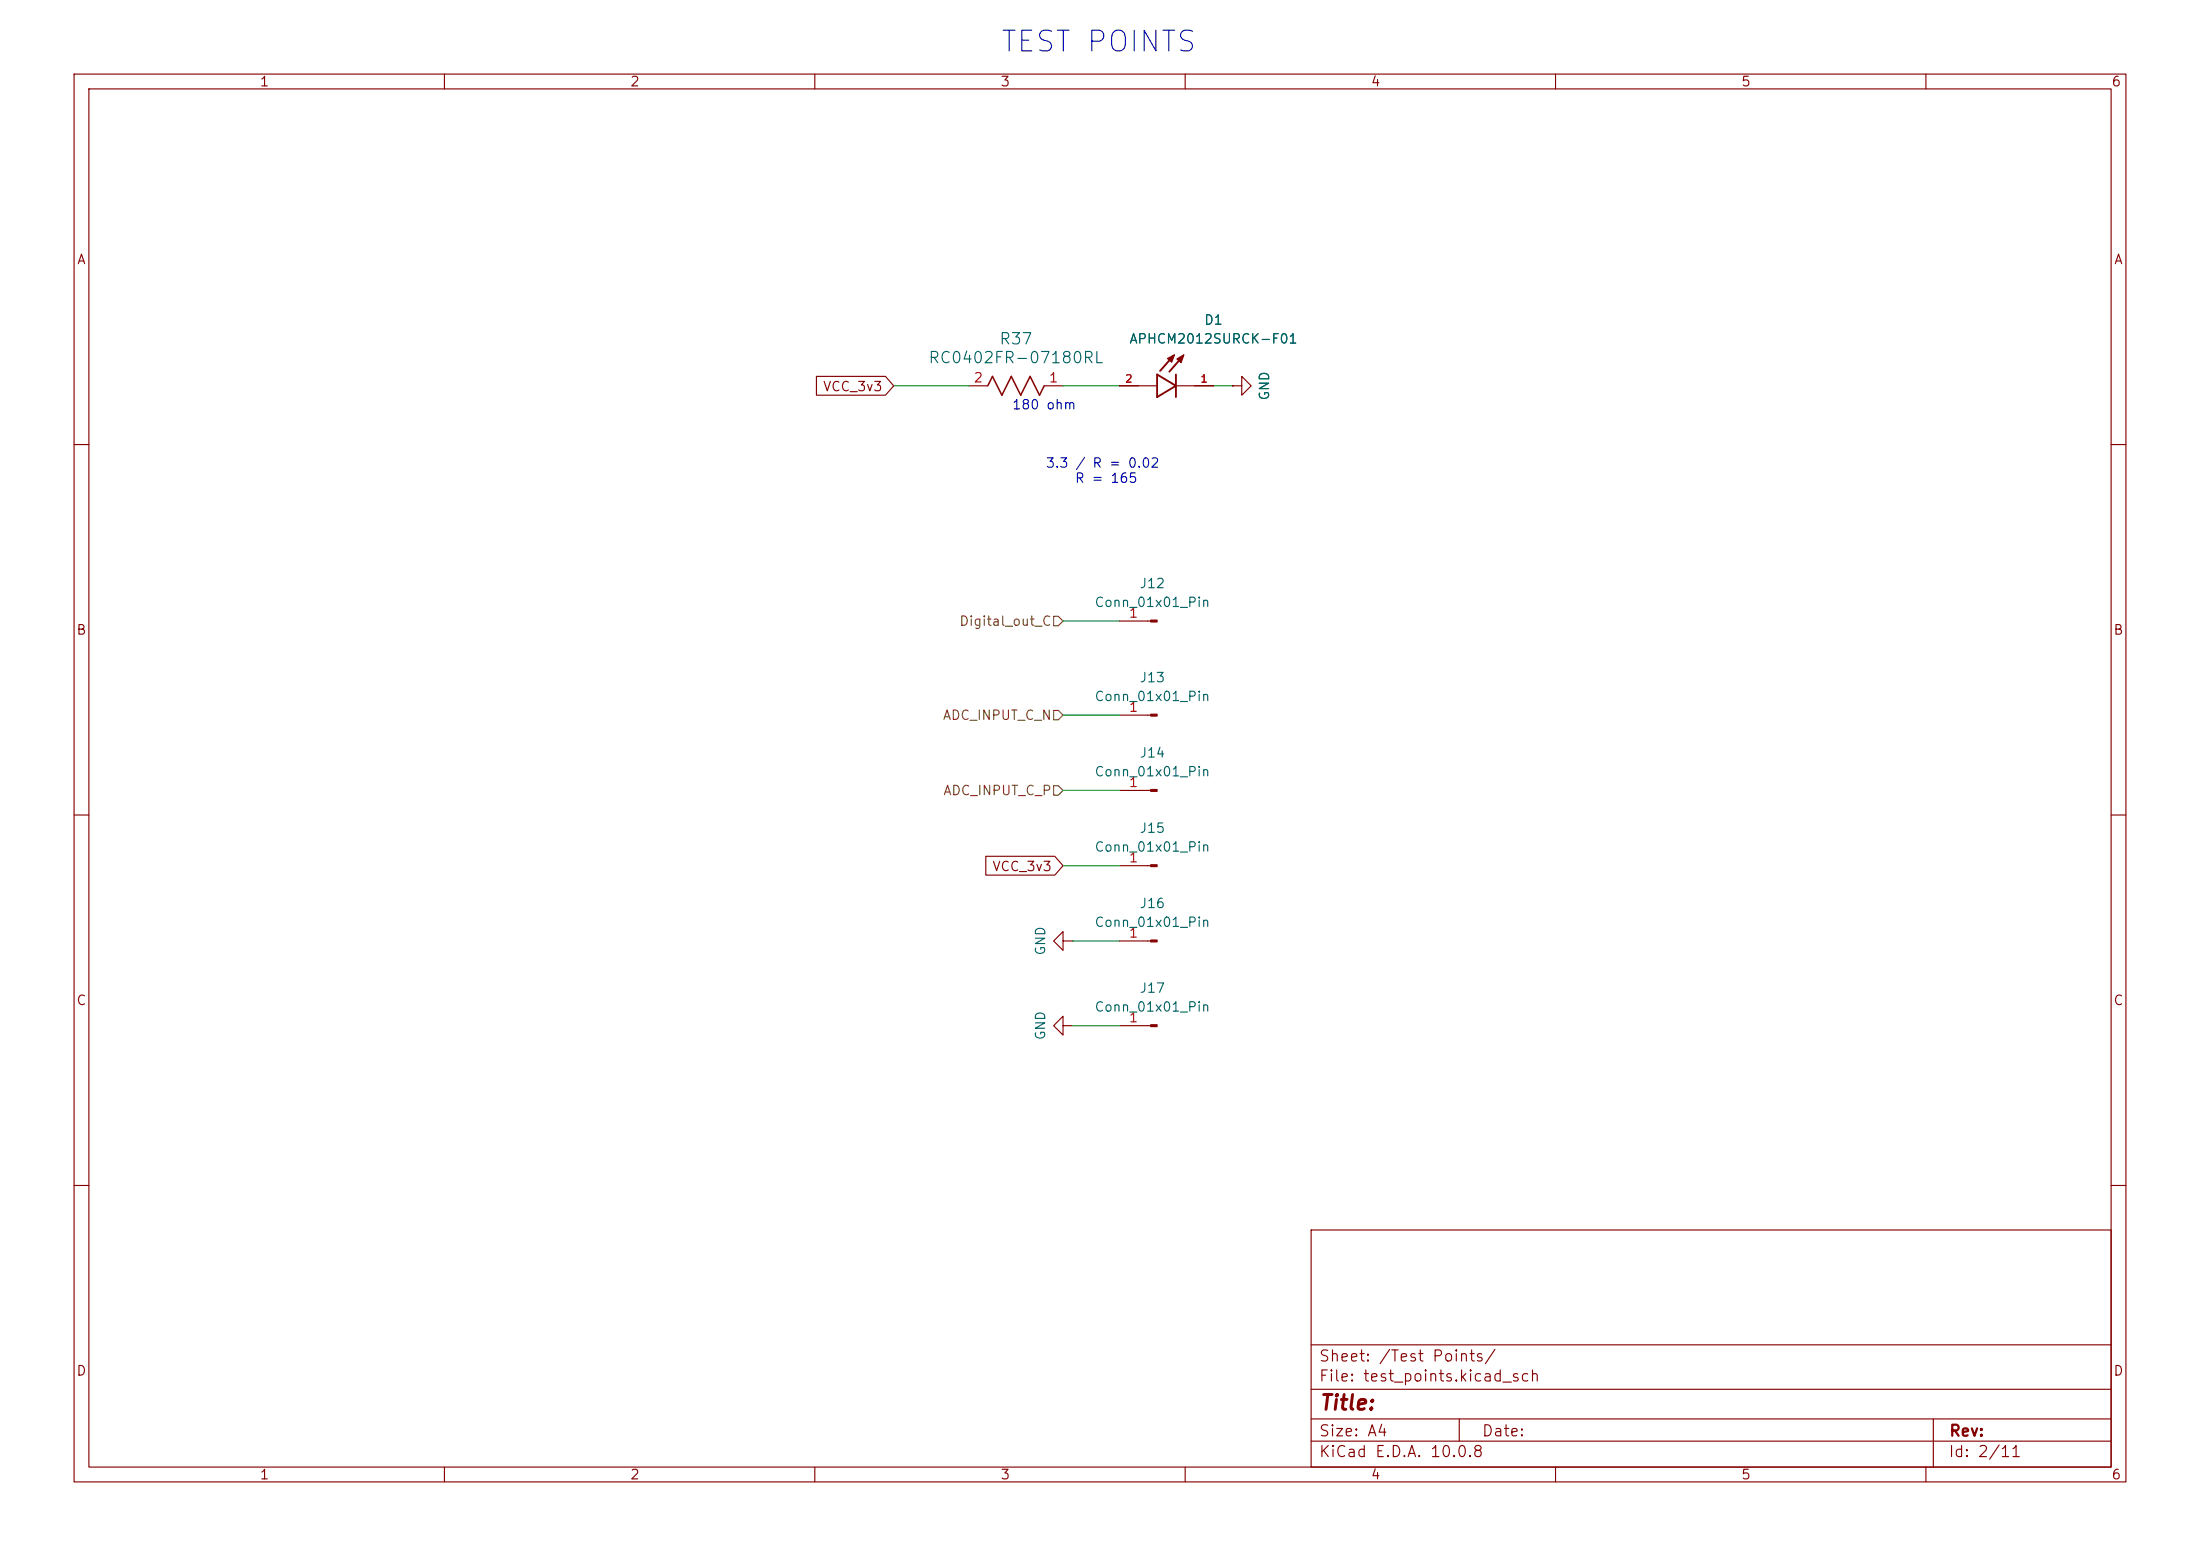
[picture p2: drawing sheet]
(kicad_sch
 (version 20260306)
 (generator "eeschema")
 (generator_version "10.0")
 (paper "A4")
 (lib_symbols
  (symbol "APHCM2012SURCK-F01:APHCM2012SURCK-F01"
   (pin_names
    (offset 1.016)) (exclude_from_sim no) (in_bom yes) (on_board yes)
   (in_pos_files yes)
   (duplicate_pin_numbers_are_jumpers no)
   (property "Reference" "D" (at -3.0988 4.4958 0) (show_name no) (do_not_autoplace no) (effects (font (size 1.27 1.27)) (justify left bottom)))
   (property "Value" "APHCM2012SURCK-F01" (at -3.556 -3.302 0) (show_name no) (do_not_autoplace no) (effects (font (size 1.27 1.27)) (justify left bottom)))
   (property "Footprint" "parts:LED_APHCM2012SURCK-F01" (at 0 0 0) (show_name no) (do_not_autoplace no) (hide yes) (effects (font (size 1.27 1.27)) (justify bottom)))
   (property "Datasheet" "https://s3.amazonaws.com/snapeda/datasheet/APHCM2012SURCK-F01_Kingbright.pdf" (at 0 0 0) (show_name no) (do_not_autoplace no) (hide yes) (effects (font (size 1.27 1.27)) (justify bottom)))
   (property "Description" "Red 630nm LED Indication - Discrete 1.95V 0805 (2012 Metric)" (at 0 0 0) (show_name no) (do_not_autoplace no) (hide yes) (effects (font (size 1.27 1.27)) (justify bottom)))
   (property "DATASHEET_URL" "https://s3.amazonaws.com/snapeda/datasheet/APHCM2012SURCK-F01_Kingbright.pdf" (at 0 0 0) (show_name no) (do_not_autoplace no) (hide yes) (effects (font (size 1.27 1.27)) (justify bottom)))
   (property "MANUFACTURER" "Kingbright" (at 0 0 0) (show_name no) (do_not_autoplace no) (hide yes) (effects (font (size 1.27 1.27)) (justify bottom)))
   (property "MAXIMUM_PACKAGE_HEIGHT" "0.4mm" (at 0 0 0) (show_name no) (do_not_autoplace no) (hide yes) (effects (font (size 1.27 1.27)) (justify bottom)))
   (property "MPN" "APHCM2012SURCK-F01" (at 0 0 0) (show_name no) (do_not_autoplace no) (hide yes) (effects (font (size 1.27 1.27)) (justify bottom)))
   (property "PARTREV" "V.10A" (at 0 0 0) (show_name no) (do_not_autoplace no) (hide yes) (effects (font (size 1.27 1.27)) (justify bottom)))
   (property "SOURCE_URL" "https://www.snapeda.com/parts/APHCM2012SURCK-F01/Kingbright/view-part/" (at 0 0 0) (show_name no) (do_not_autoplace no) (hide yes) (effects (font (size 1.27 1.27)) (justify bottom)))
   (property "STANDARD" "Manufacturer Recommendations" (at 0 0 0) (show_name no) (do_not_autoplace no) (hide yes) (effects (font (size 1.27 1.27)) (justify bottom)))
   (symbol "APHCM2012SURCK-F01_0_0"
    (polyline (pts (xy -2.54 1.524) (xy -2.54 -1.524)) (stroke (width 0.254) (type default)) (fill (type none)))
    (polyline (pts (xy -2.54 0) (xy -5.08 0)) (stroke (width 0.1524) (type default)) (fill (type none)))
    (polyline (pts (xy -2.54 -1.524) (xy 0 0)) (stroke (width 0.254) (type default)) (fill (type none)))
    (polyline (pts (xy -1.143 3.683) (xy -0.5715 3.175) (xy -0.1905 4.191) (xy -1.143 3.683)) (stroke (width 0.1524) (type default)) (fill (type outline)))
    (polyline (pts (xy -0.3556 4.0386) (xy -2.1336 2.0066)) (stroke (width 0.254) (type default)) (fill (type none)))
    (polyline (pts (xy 0 1.524) (xy 0 0)) (stroke (width 0.254) (type default)) (fill (type none)))
    (polyline (pts (xy 0 0) (xy -2.54 1.524)) (stroke (width 0.254) (type default)) (fill (type none)))
    (polyline (pts (xy 0 0) (xy 0 -1.524)) (stroke (width 0.254) (type default)) (fill (type none)))
    (polyline (pts (xy 0.127 3.6195) (xy 0.6985 3.1115) (xy 1.0795 4.191) (xy 0.127 3.6195)) (stroke (width 0.1524) (type default)) (fill (type outline)))
    (polyline (pts (xy 0.889 3.937) (xy -0.889 1.905)) (stroke (width 0.254) (type default)) (fill (type none)))
    (polyline (pts (xy 2.54 0) (xy 0 0)) (stroke (width 0.1524) (type default)) (fill (type none)))
    (pin passive line (at 5.08 0 180) (length 2.54) (name "" (effects (font (size 1.016 1.016)))) (number "1" (effects (font (size 1.016 1.016)))))
    (pin passive line (at -7.62 0 0) (length 2.54) (name "" (effects (font (size 1.016 1.016)))) (number "2" (effects (font (size 1.016 1.016))))))
   (embedded_fonts no))
  (symbol "RC0402FR_07180RL:RC0402FR-07180RL"
   (body_styles demorgan)
   (pin_names
    (offset 0.254)) (exclude_from_sim no) (in_bom yes) (on_board yes)
   (in_pos_files yes)
   (duplicate_pin_numbers_are_jumpers no)
   (property "Reference" "R" (at 5.715 3.81 0) (show_name no) (do_not_autoplace no) (effects (font (size 1.524 1.524))))
   (property "Value" "RC0402FR-07180RL" (at 6.35 -3.81 0) (show_name no) (do_not_autoplace no) (effects (font (size 1.524 1.524))))
   (property "Footprint" "parts:RC0402FR_07180RL" (at 0 0 0) (show_name no) (do_not_autoplace no) (hide yes) (effects (font (size 1.27 1.27)
    (italic yes))))
   (property "Datasheet" "RC0402FR-07180RL" (at 0 0 0) (show_name no) (do_not_autoplace no) (hide yes) (effects (font (size 1.27 1.27)
    (italic yes))))
   (property "Description" "" (at 0 0 0) (show_name no) (do_not_autoplace no) (hide yes) (effects (font (size 1.27 1.27))))
   (symbol "RC0402FR-07180RL_1_1"
    (polyline (pts (xy 2.54 0) (xy 3.175 1.27)) (stroke (width 0.2032) (type default)) (fill (type none)))
    (polyline (pts (xy 3.175 1.27) (xy 4.445 -1.27)) (stroke (width 0.2032) (type default)) (fill (type none)))
    (polyline (pts (xy 4.445 -1.27) (xy 5.715 1.27)) (stroke (width 0.2032) (type default)) (fill (type none)))
    (polyline (pts (xy 5.715 1.27) (xy 6.985 -1.27)) (stroke (width 0.2032) (type default)) (fill (type none)))
    (polyline (pts (xy 6.985 -1.27) (xy 8.255 1.27)) (stroke (width 0.2032) (type default)) (fill (type none)))
    (polyline (pts (xy 8.255 1.27) (xy 9.525 -1.27)) (stroke (width 0.2032) (type default)) (fill (type none)))
    (polyline (pts (xy 9.525 -1.27) (xy 10.16 0)) (stroke (width 0.2032) (type default)) (fill (type none)))
    (pin unspecified line (at 12.7 0 180) (length 2.54) (name "" (effects (font (size 1.27 1.27)))) (number "1" (effects (font (size 1.27 1.27)))))
    (pin unspecified line (at 0 0 0) (length 2.54) (name "" (effects (font (size 1.27 1.27)))) (number "2" (effects (font (size 1.27 1.27))))))
   (symbol "RC0402FR-07180RL_1_2"
    (polyline (pts (xy -1.27 8.255) (xy 1.27 9.525)) (stroke (width 0.2032) (type default)) (fill (type none)))
    (polyline (pts (xy -1.27 5.715) (xy 1.27 6.985)) (stroke (width 0.2032) (type default)) (fill (type none)))
    (polyline (pts (xy -1.27 3.175) (xy 1.27 4.445)) (stroke (width 0.2032) (type default)) (fill (type none)))
    (polyline (pts (xy 0 2.54) (xy -1.27 3.175)) (stroke (width 0.2032) (type default)) (fill (type none)))
    (polyline (pts (xy 1.27 9.525) (xy 0 10.16)) (stroke (width 0.2032) (type default)) (fill (type none)))
    (polyline (pts (xy 1.27 6.985) (xy -1.27 8.255)) (stroke (width 0.2032) (type default)) (fill (type none)))
    (polyline (pts (xy 1.27 4.445) (xy -1.27 5.715)) (stroke (width 0.2032) (type default)) (fill (type none)))
    (pin unspecified line (at 0 12.7 270) (length 2.54) (name "" (effects (font (size 1.27 1.27)))) (number "1" (effects (font (size 1.27 1.27)))))
    (pin unspecified line (at 0 0 90) (length 2.54) (name "" (effects (font (size 1.27 1.27)))) (number "2" (effects (font (size 1.27 1.27))))))
   (embedded_fonts no))
  (symbol "old_parts:Conn_01x01_Pin"
   (pin_names
    (offset 1.016) (hide yes)) (exclude_from_sim no) (in_bom yes) (on_board yes)
   (in_pos_files yes)
   (duplicate_pin_numbers_are_jumpers no)
   (property "Reference" "J" (at 0 2.54 0) (show_name no) (do_not_autoplace no) (effects (font (size 1.27 1.27))))
   (property "Value" "Conn_01x01_Pin" (at 0 -2.54 0) (show_name no) (do_not_autoplace no) (effects (font (size 1.27 1.27))))
   (property "Footprint" "" (at 0 0 0) (show_name no) (do_not_autoplace no) (hide yes) (effects (font (size 1.27 1.27))))
   (property "Datasheet" "" (at 0 0 0) (show_name no) (do_not_autoplace no) (hide yes) (effects (font (size 1.27 1.27))))
   (property "Description" "Generic connector, single row, 01x01, script generated" (at 0 0 0) (show_name no) (do_not_autoplace no) (hide yes) (effects (font (size 1.27 1.27))))
   (property "ki_locked" "" (at 0 0 0) (show_name no) (do_not_autoplace no) (effects (font (size 1.27 1.27))))
   (symbol "Conn_01x01_Pin_1_1"
    (rectangle (start 0.8636 0.127) (end 0 -0.127) (stroke (width 0.1524) (type default)) (fill (type outline)))
    (polyline (pts (xy 1.27 0) (xy 0.8636 0)) (stroke (width 0.1524) (type default)) (fill (type none)))
    (pin passive line (at 5.08 0 180) (length 3.81) (name "Pin_1" (effects (font (size 1.27 1.27)))) (number "1" (effects (font (size 1.27 1.27))))))
   (embedded_fonts no))
  (symbol "power:GND"
   (power global)
   (pin_numbers (hide yes))
   (pin_names
    (offset 0) (hide yes)) (exclude_from_sim no) (in_bom yes) (on_board yes)
   (in_pos_files yes)
   (duplicate_pin_numbers_are_jumpers no)
   (property "Reference" "#PWR" (at 0 -6.35 0) (show_name no) (do_not_autoplace no) (hide yes) (effects (font (size 1.27 1.27))))
   (property "Value" "GND" (at 0 -3.81 0) (show_name no) (do_not_autoplace no) (effects (font (size 1.27 1.27))))
   (property "Footprint" "" (at 0 0 0) (show_name no) (do_not_autoplace no) (hide yes) (effects (font (size 1.27 1.27))))
   (property "Datasheet" "" (at 0 0 0) (show_name no) (do_not_autoplace no) (hide yes) (effects (font (size 1.27 1.27))))
   (property "Description" "Power symbol creates a global label with name \"GND\" , ground" (at 0 0 0) (show_name no) (do_not_autoplace no) (hide yes) (effects (font (size 1.27 1.27))))
   (symbol "GND_0_1"
    (polyline (pts (xy 0 0) (xy 0 -1.27) (xy 1.27 -1.27) (xy 0 -2.54) (xy -1.27 -1.27) (xy 0 -1.27)) (stroke (width 0) (type default)) (fill (type none))))
   (symbol "GND_1_1"
    (pin power_in line (at 0 0 270) (length 0) (name "" (effects (font (size 1.27 1.27)))) (number "1" (effects (font (size 1.27 1.27))))))
   (embedded_fonts no)))
 (text "180 ohm"
  (exclude_from_sim no)
  (at 140.97 54.864 0)
  (effects (font (size 1.27 1.27))))
 (text "3.3 / R = 0.02 \nR = 165"
  (exclude_from_sim no)
  (at 149.352 63.754 0)
  (effects (font (size 1.27 1.27))))
 (text "TEST POINTS"
  (exclude_from_sim no)
  (at 148.336 5.842 0)
  (effects (font (size 2.794 2.794))))
 (wire
  (pts (xy 144.78 127) (xy 151.13 127))
  (stroke (width 0) (type default)))
 (wire
  (pts (xy 143.51 52.07) (xy 151.13 52.07))
  (stroke (width 0) (type default)))
 (wire
  (pts (xy 143.51 96.52) (xy 151.13 96.52))
  (stroke (width 0) (type default)))
 (wire
  (pts (xy 163.83 52.07) (xy 166.37 52.07))
  (stroke (width 0) (type default)))
 (wire
  (pts (xy 143.51 106.68) (xy 151.13 106.68))
  (stroke (width 0) (type default)))
 (wire
  (pts (xy 120.65 52.07) (xy 130.81 52.07))
  (stroke (width 0) (type default)))
 (wire
  (pts (xy 144.78 138.43) (xy 151.13 138.43))
  (stroke (width 0) (type default)))
 (wire
  (pts (xy 143.51 83.82) (xy 151.13 83.82))
  (stroke (width 0) (type default)))
 (wire
  (pts (xy 143.51 116.84) (xy 151.13 116.84))
  (stroke (width 0) (type default)))
 (global_label "VCC_3v3"
  (shape input)
  (at 120.65 52.07 180)
  (fields_autoplaced yes)
  (effects (font (size 1.27 1.27)) (justify right))
  (property "Intersheetrefs" "${INTERSHEET_REFS}" (at 109.682 52.07 0) (hide yes) (show_name no) (do_not_autoplace no) (effects (font (size 1.27 1.27)) (justify right))))
 (global_label "VCC_3v3"
  (shape input)
  (at 143.51 116.84 180)
  (fields_autoplaced yes)
  (effects (font (size 1.27 1.27)) (justify right))
  (property "Intersheetrefs" "${INTERSHEET_REFS}" (at 132.542 116.84 0) (hide yes) (show_name no) (do_not_autoplace no) (effects (font (size 1.27 1.27)) (justify right))))
 (hierarchical_label "ADC_INPUT_C_N"
  (shape input)
  (at 143.51 96.52 180)
  (effects (font (size 1.27 1.27)) (justify right)))
 (hierarchical_label "Digital_out_C"
  (shape input)
  (at 143.51 83.82 180)
  (effects (font (size 1.27 1.27)) (justify right)))
 (hierarchical_label "ADC_INPUT_C_P"
  (shape input)
  (at 143.51 106.68 180)
  (effects (font (size 1.27 1.27)) (justify right)))
 (symbol
  (lib_id "old_parts:Conn_01x01_Pin")
  (at 156.21 138.43 180)
  (unit 1)
  (body_style 1)
  (exclude_from_sim no)
  (in_bom yes)
  (on_board yes)
  (in_pos_files yes)
  (dnp no)
  (fields_autoplaced yes)
  (property "Reference" "J17" (at 155.575 133.35 0) (show_name no) (do_not_autoplace no) (effects (font (size 1.27 1.27))))
  (property "Value" "Conn_01x01_Pin" (at 155.575 135.89 0) (show_name no) (do_not_autoplace no) (effects (font (size 1.27 1.27))))
  (property "Footprint" "parts:PinHeader_1x01_P2.54mm_Vertical_small_keepout" (at 156.21 138.43 0) (hide yes) (show_name no) (do_not_autoplace no) (effects (font (size 1.27 1.27))))
  (property "Datasheet" "" (at 156.21 138.43 0) (hide yes) (show_name no) (do_not_autoplace no) (effects (font (size 1.27 1.27))))
  (property "Description" "Generic connector, single row, 01x01, script generated" (at 156.21 138.43 0) (hide yes) (show_name no) (do_not_autoplace no) (effects (font (size 1.27 1.27))))
  (pin "1"))
 (symbol
  (lib_id "old_parts:Conn_01x01_Pin")
  (at 156.21 127 180)
  (unit 1)
  (body_style 1)
  (exclude_from_sim no)
  (in_bom yes)
  (on_board yes)
  (in_pos_files yes)
  (dnp no)
  (fields_autoplaced yes)
  (property "Reference" "J16" (at 155.575 121.92 0) (show_name no) (do_not_autoplace no) (effects (font (size 1.27 1.27))))
  (property "Value" "Conn_01x01_Pin" (at 155.575 124.46 0) (show_name no) (do_not_autoplace no) (effects (font (size 1.27 1.27))))
  (property "Footprint" "parts:PinHeader_1x01_P2.54mm_Vertical_small_keepout" (at 156.21 127 0) (hide yes) (show_name no) (do_not_autoplace no) (effects (font (size 1.27 1.27))))
  (property "Datasheet" "" (at 156.21 127 0) (hide yes) (show_name no) (do_not_autoplace no) (effects (font (size 1.27 1.27))))
  (property "Description" "Generic connector, single row, 01x01, script generated" (at 156.21 127 0) (hide yes) (show_name no) (do_not_autoplace no) (effects (font (size 1.27 1.27))))
  (pin "1"))
 (symbol
  (lib_id "power:GND")
  (at 166.37 52.07 90)
  (unit 1)
  (body_style 1)
  (exclude_from_sim no)
  (in_bom yes)
  (on_board yes)
  (in_pos_files yes)
  (dnp no)
  (property "Reference" "#PWR026" (at 172.72 52.07 0) (hide yes) (show_name no) (do_not_autoplace no) (effects (font (size 1.27 1.27))))
  (property "Value" "GND" (at 170.688 50.038 0) (show_name no) (do_not_autoplace no) (effects (font (size 1.27 1.27)) (justify right)))
  (property "Footprint" "" (at 166.37 52.07 0) (hide yes) (show_name no) (do_not_autoplace no) (effects (font (size 1.27 1.27))))
  (property "Datasheet" "" (at 166.37 52.07 0) (hide yes) (show_name no) (do_not_autoplace no) (effects (font (size 1.27 1.27))))
  (property "Description" "Power symbol creates a global label with name \"GND\" , ground" (at 166.37 52.07 0) (hide yes) (show_name no) (do_not_autoplace no) (effects (font (size 1.27 1.27))))
  (pin "1"))
 (symbol
  (lib_id "old_parts:Conn_01x01_Pin")
  (at 156.21 96.52 180)
  (unit 1)
  (body_style 1)
  (exclude_from_sim no)
  (in_bom yes)
  (on_board yes)
  (in_pos_files yes)
  (dnp no)
  (fields_autoplaced yes)
  (property "Reference" "J13" (at 155.575 91.44 0) (show_name no) (do_not_autoplace no) (effects (font (size 1.27 1.27))))
  (property "Value" "Conn_01x01_Pin" (at 155.575 93.98 0) (show_name no) (do_not_autoplace no) (effects (font (size 1.27 1.27))))
  (property "Footprint" "parts:test_pad" (at 156.21 96.52 0) (hide yes) (show_name no) (do_not_autoplace no) (effects (font (size 1.27 1.27))))
  (property "Datasheet" "" (at 156.21 96.52 0) (hide yes) (show_name no) (do_not_autoplace no) (effects (font (size 1.27 1.27))))
  (property "Description" "Generic connector, single row, 01x01, script generated" (at 156.21 96.52 0) (hide yes) (show_name no) (do_not_autoplace no) (effects (font (size 1.27 1.27))))
  (pin "1"))
 (symbol
  (lib_id "old_parts:Conn_01x01_Pin")
  (at 156.21 83.82 180)
  (unit 1)
  (body_style 1)
  (exclude_from_sim no)
  (in_bom yes)
  (on_board yes)
  (in_pos_files yes)
  (dnp no)
  (fields_autoplaced yes)
  (property "Reference" "J12" (at 155.575 78.74 0) (show_name no) (do_not_autoplace no) (effects (font (size 1.27 1.27))))
  (property "Value" "Conn_01x01_Pin" (at 155.575 81.28 0) (show_name no) (do_not_autoplace no) (effects (font (size 1.27 1.27))))
  (property "Footprint" "parts:test_pad" (at 156.21 83.82 0) (hide yes) (show_name no) (do_not_autoplace no) (effects (font (size 1.27 1.27))))
  (property "Datasheet" "" (at 156.21 83.82 0) (hide yes) (show_name no) (do_not_autoplace no) (effects (font (size 1.27 1.27))))
  (property "Description" "Generic connector, single row, 01x01, script generated" (at 156.21 83.82 0) (hide yes) (show_name no) (do_not_autoplace no) (effects (font (size 1.27 1.27))))
  (pin "1"))
 (symbol
  (lib_id "power:GND")
  (at 144.78 127 270)
  (unit 1)
  (body_style 1)
  (exclude_from_sim no)
  (in_bom yes)
  (on_board yes)
  (in_pos_files yes)
  (dnp no)
  (property "Reference" "#PWR025" (at 138.43 127 0) (hide yes) (show_name no) (do_not_autoplace no) (effects (font (size 1.27 1.27))))
  (property "Value" "GND" (at 140.462 129.032 0) (show_name no) (do_not_autoplace no) (effects (font (size 1.27 1.27)) (justify right)))
  (property "Footprint" "" (at 144.78 127 0) (hide yes) (show_name no) (do_not_autoplace no) (effects (font (size 1.27 1.27))))
  (property "Datasheet" "" (at 144.78 127 0) (hide yes) (show_name no) (do_not_autoplace no) (effects (font (size 1.27 1.27))))
  (property "Description" "Power symbol creates a global label with name \"GND\" , ground" (at 144.78 127 0) (hide yes) (show_name no) (do_not_autoplace no) (effects (font (size 1.27 1.27))))
  (pin "1"))
 (symbol
  (lib_id "RC0402FR_07180RL:RC0402FR-07180RL")
  (at 130.81 52.07 0)
  (unit 1)
  (body_style 1)
  (exclude_from_sim no)
  (in_bom yes)
  (on_board yes)
  (in_pos_files yes)
  (dnp no)
  (fields_autoplaced yes)
  (property "Reference" "R37" (at 137.16 45.72 0) (show_name no) (do_not_autoplace no) (effects (font (size 1.524 1.524))))
  (property "Value" "RC0402FR-07180RL" (at 137.16 48.26 0) (show_name no) (do_not_autoplace no) (effects (font (size 1.524 1.524))))
  (property "Footprint" "parts:RC0402FR_07180RL" (at 130.81 52.07 0) (hide yes) (show_name no) (do_not_autoplace no) (effects (font (size 1.27 1.27)
    (italic yes))))
  (property "Datasheet" "RC0402FR-07180RL" (at 130.81 52.07 0) (hide yes) (show_name no) (do_not_autoplace no) (effects (font (size 1.27 1.27)
    (italic yes))))
  (property "Description" "" (at 130.81 52.07 0) (hide yes) (show_name no) (do_not_autoplace no) (effects (font (size 1.27 1.27))))
  (pin "1")
  (pin "2"))
 (symbol
  (lib_id "old_parts:Conn_01x01_Pin")
  (at 156.21 106.68 180)
  (unit 1)
  (body_style 1)
  (exclude_from_sim no)
  (in_bom yes)
  (on_board yes)
  (in_pos_files yes)
  (dnp no)
  (fields_autoplaced yes)
  (property "Reference" "J14" (at 155.575 101.6 0) (show_name no) (do_not_autoplace no) (effects (font (size 1.27 1.27))))
  (property "Value" "Conn_01x01_Pin" (at 155.575 104.14 0) (show_name no) (do_not_autoplace no) (effects (font (size 1.27 1.27))))
  (property "Footprint" "parts:test_pad" (at 156.21 106.68 0) (hide yes) (show_name no) (do_not_autoplace no) (effects (font (size 1.27 1.27))))
  (property "Datasheet" "" (at 156.21 106.68 0) (hide yes) (show_name no) (do_not_autoplace no) (effects (font (size 1.27 1.27))))
  (property "Description" "Generic connector, single row, 01x01, script generated" (at 156.21 106.68 0) (hide yes) (show_name no) (do_not_autoplace no) (effects (font (size 1.27 1.27))))
  (pin "1"))
 (symbol
  (lib_id "old_parts:Conn_01x01_Pin")
  (at 156.21 116.84 180)
  (unit 1)
  (body_style 1)
  (exclude_from_sim no)
  (in_bom yes)
  (on_board yes)
  (in_pos_files yes)
  (dnp no)
  (fields_autoplaced yes)
  (property "Reference" "J15" (at 155.575 111.76 0) (show_name no) (do_not_autoplace no) (effects (font (size 1.27 1.27))))
  (property "Value" "Conn_01x01_Pin" (at 155.575 114.3 0) (show_name no) (do_not_autoplace no) (effects (font (size 1.27 1.27))))
  (property "Footprint" "parts:PinHeader_1x01_P2.54mm_Vertical_small_keepout" (at 156.21 116.84 0) (hide yes) (show_name no) (do_not_autoplace no) (effects (font (size 1.27 1.27))))
  (property "Datasheet" "" (at 156.21 116.84 0) (hide yes) (show_name no) (do_not_autoplace no) (effects (font (size 1.27 1.27))))
  (property "Description" "Generic connector, single row, 01x01, script generated" (at 156.21 116.84 0) (hide yes) (show_name no) (do_not_autoplace no) (effects (font (size 1.27 1.27))))
  (pin "1"))
 (symbol
  (lib_id "APHCM2012SURCK-F01:APHCM2012SURCK-F01")
  (at 158.75 52.07 0)
  (unit 1)
  (body_style 1)
  (exclude_from_sim no)
  (in_bom yes)
  (on_board yes)
  (in_pos_files yes)
  (dnp no)
  (property "Reference" "D1" (at 163.83 43.18 0) (show_name no) (do_not_autoplace no) (effects (font (size 1.27 1.27))))
  (property "Value" "APHCM2012SURCK-F01" (at 163.83 45.72 0) (show_name no) (do_not_autoplace no) (effects (font (size 1.27 1.27))))
  (property "Footprint" "parts:LED_APHCM2012SURCK-F01" (at 158.75 52.07 0) (hide yes) (show_name no) (do_not_autoplace no) (effects (font (size 1.27 1.27)) (justify bottom)))
  (property "Datasheet" "https://s3.amazonaws.com/snapeda/datasheet/APHCM2012SURCK-F01_Kingbright.pdf" (at 158.75 52.07 0) (hide yes) (show_name no) (do_not_autoplace no) (effects (font (size 1.27 1.27)) (justify bottom)))
  (property "Description" "Red 630nm LED Indication - Discrete 1.95V 0805 (2012 Metric)" (at 158.75 52.07 0) (hide yes) (show_name no) (do_not_autoplace no) (effects (font (size 1.27 1.27)) (justify bottom)))
  (property "DATASHEET_URL" "https://s3.amazonaws.com/snapeda/datasheet/APHCM2012SURCK-F01_Kingbright.pdf" (at 158.75 52.07 0) (hide yes) (show_name no) (do_not_autoplace no) (effects (font (size 1.27 1.27)) (justify bottom)))
  (property "MANUFACTURER" "Kingbright" (at 158.75 52.07 0) (hide yes) (show_name no) (do_not_autoplace no) (effects (font (size 1.27 1.27)) (justify bottom)))
  (property "MAXIMUM_PACKAGE_HEIGHT" "0.4mm" (at 158.75 52.07 0) (hide yes) (show_name no) (do_not_autoplace no) (effects (font (size 1.27 1.27)) (justify bottom)))
  (property "MPN" "APHCM2012SURCK-F01" (at 158.75 52.07 0) (hide yes) (show_name no) (do_not_autoplace no) (effects (font (size 1.27 1.27)) (justify bottom)))
  (property "PARTREV" "V.10A" (at 158.75 52.07 0) (hide yes) (show_name no) (do_not_autoplace no) (effects (font (size 1.27 1.27)) (justify bottom)))
  (property "SOURCE_URL" "https://www.snapeda.com/parts/APHCM2012SURCK-F01/Kingbright/view-part/" (at 158.75 52.07 0) (hide yes) (show_name no) (do_not_autoplace no) (effects (font (size 1.27 1.27)) (justify bottom)))
  (property "STANDARD" "Manufacturer Recommendations" (at 158.75 52.07 0) (hide yes) (show_name no) (do_not_autoplace no) (effects (font (size 1.27 1.27)) (justify bottom)))
  (pin "1")
  (pin "2"))
 (symbol
  (lib_id "power:GND")
  (at 144.78 138.43 270)
  (unit 1)
  (body_style 1)
  (exclude_from_sim no)
  (in_bom yes)
  (on_board yes)
  (in_pos_files yes)
  (dnp no)
  (property "Reference" "#PWR024" (at 138.43 138.43 0) (hide yes) (show_name no) (do_not_autoplace no) (effects (font (size 1.27 1.27))))
  (property "Value" "GND" (at 140.462 140.462 0) (show_name no) (do_not_autoplace no) (effects (font (size 1.27 1.27)) (justify right)))
  (property "Footprint" "" (at 144.78 138.43 0) (hide yes) (show_name no) (do_not_autoplace no) (effects (font (size 1.27 1.27))))
  (property "Datasheet" "" (at 144.78 138.43 0) (hide yes) (show_name no) (do_not_autoplace no) (effects (font (size 1.27 1.27))))
  (property "Description" "Power symbol creates a global label with name \"GND\" , ground" (at 144.78 138.43 0) (hide yes) (show_name no) (do_not_autoplace no) (effects (font (size 1.27 1.27))))
  (pin "1")))
